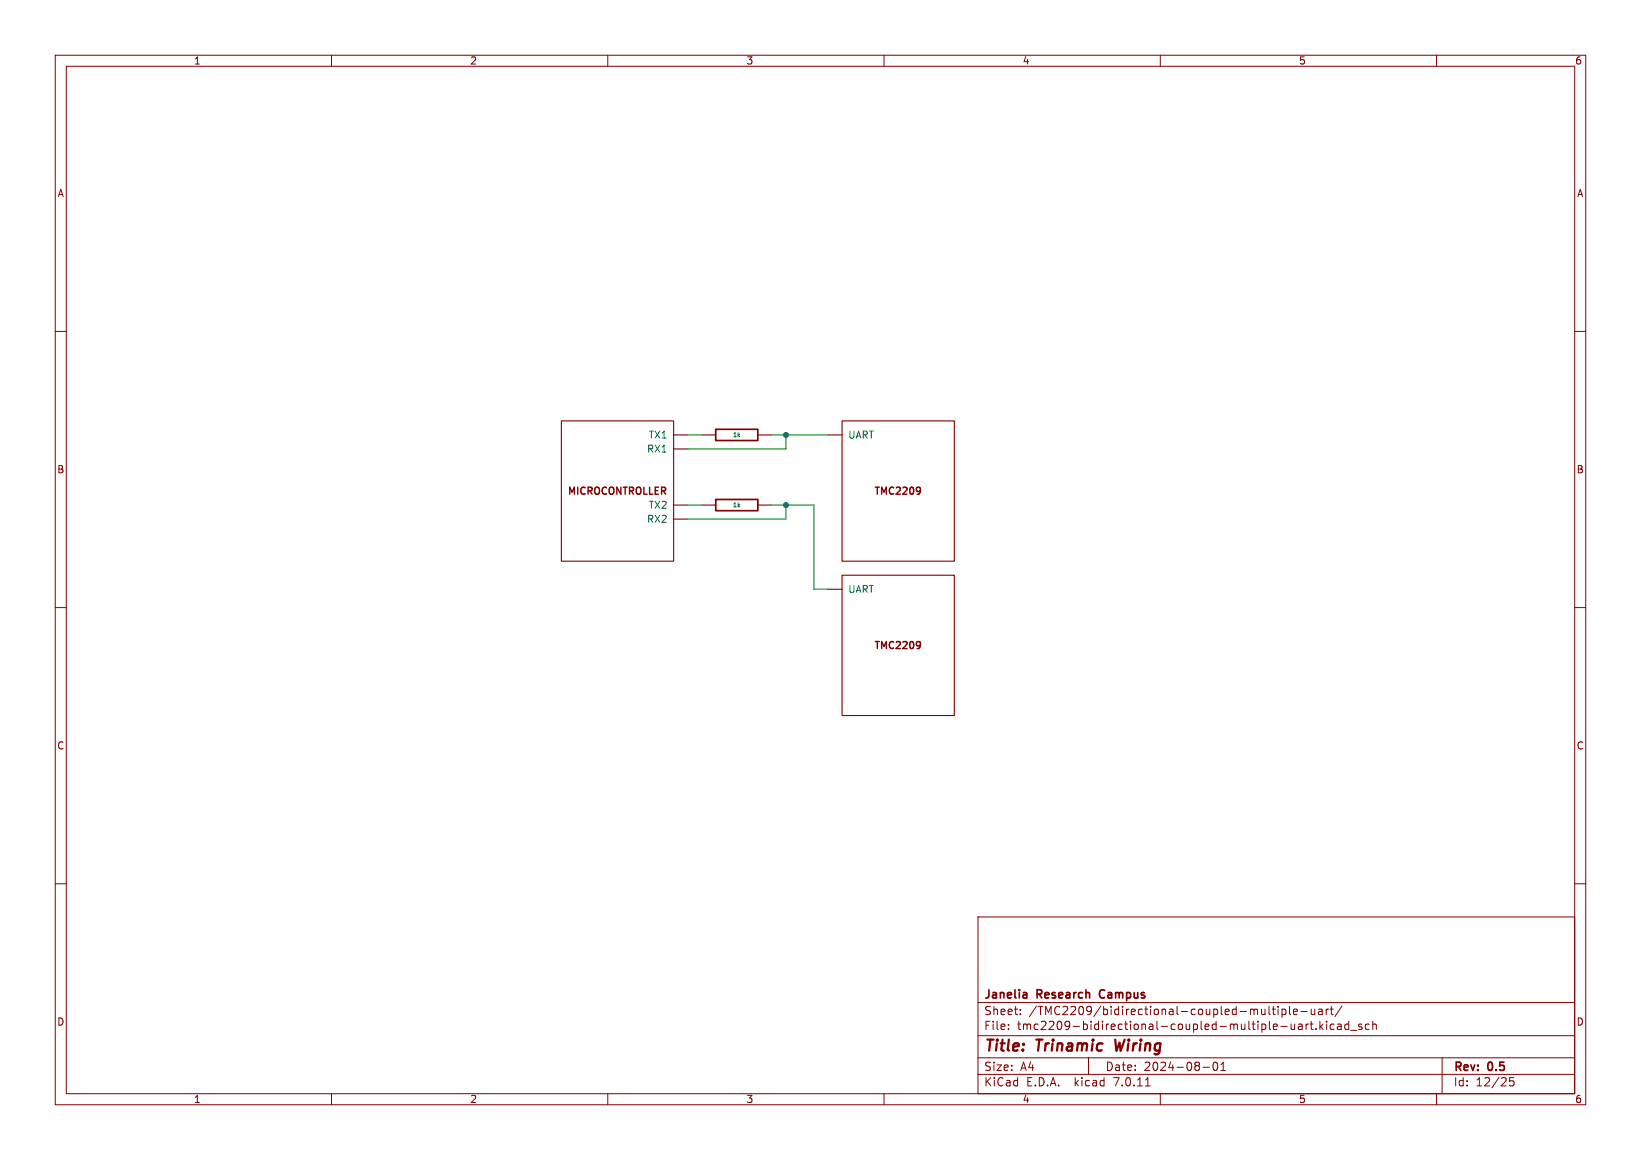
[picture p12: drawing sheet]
<svg xmlns="http://www.w3.org/2000/svg" width="297mm" height="210mm" viewBox="0 0 297 210" stroke-linecap="round" stroke-linejoin="round" font-family="sans-serif">
<g fill="none" stroke="#840000" stroke-width=".18">
<path d="M10 10h277v190h-277zM12 12h273v186h-273zM60 10v2M110 10v2M160 10v2M210 10v2M260 10v2M10 60h2M285 60h2M10 110h2M285 110h2M10 160h2"/>
<path d="M285 160h2M177 166h108v32h-108zM60 198v2M110 198v2M160 198v2M177 194.5h108M177 191.5h108M177 187.5h108M177 181.5h108M182.5 186.3v.1M182.5 185.5v.1M184.7 183.6v.1"/>
<path d="M184.7 182.8v.1M197 191.5v3M207.3 196.6h.9M210 198v2M217.7 193.2h1.2M219.7 192.4l.2-.1a.8 .8 0 0 1 .5 .7 .8 .8 0 0 1-.5 .8l-.2-.1-.2-.5zM221 193.8h.8M221 192.7l.4-.4v1.5M229.7 182.2v1.3l.2 .2M230.2 182.7h.6M230.5 182.2v1.3l.3 .2M231.3 182.2v.1"/>
<path d="M231.3 182.7v1M232 182.8l.5-.1 .2 .3v.4l-.1 .2h-.6M232 182.7v1.5M233.4 182.2v1.3l.2 .2M234.1 183.2l.7-.1-.1-.3-.4-.1-.2 .2 .1 .7h.5M235 185.5h.6l.1 .9M235.5 183.1h1.1M235.7 185.8h-.5a.29 .29 0 0 0-.2 .3 .29 .29 0 0 0 .2 .3l.5-.1M236.4 185.4v1M236.8 185.4l-.3 .1-.1 .2M237.1 185.4h.6M237.3 184.9v1.3l.4 .2"/>
<path d="M237.3 182.7l.1 .9 .3 .1 .3-.1M238 182.7v1M238.2 186.3v.1M238.7 182.8h.5l.1 .9M238.9 184.9v1.5M239 185.8l.5 .6M239.3 183.1h-.5a.29 .29 0 0 0-.2 .3 .29 .29 0 0 0 .2 .3l.5-.1M239.5 185.4l-.6 .6M240 182.7v1M240.1 184.9v.1M240.1 185.4v1M240.5 182.7l-.3 .1-.2 .2"/>
<path d="M240.7 182.7h.6M241 182.2v1.3l.3 .2M241.5 185.5l-.5-.1-.3 .3v.4l.2 .2h.6M242.1 185.5h.6v.9M242.7 185.8h-.5a.29 .29 0 0 0-.2 .3 .29 .29 0 0 0 .2 .3l.5-.1M242.9 182.1l-1.3 2M244.1 185.5l-.4-.1-.3 .3v.4l.1 .2h.6M244.1 184.9v1.5M244.5 186.5h1.1M246.5 185.5l-.4-.1-.2 .2 .1 .2 .5 .2v.3h-.6M247.8 185.5l-.4-.1-.3 .3v.4l.1 .2h.6M248.5 185.5l.2-.1 .3 .1 .1 .9"/>
<path d="M248.5 184.9v1.5M260 198v2M261 191.5v6.5M274 195.1h-.8v.7l.2-.1h.5l.1 .3v.5l-.3 .1-.5-.1"/>
</g>
<path d="M201.8 188.2l.3 2 .5-1.4" fill="none" stroke="#840000" stroke-width=".4"/>
<path d="M129.5 77.7h7.7v2.1h-7.7zM129.5 90.4h7.7v2.1h-7.7zM185.6 179.7l.2 .2v.8M199.1 179.4l-.1 .4 .1 .7M185.8 180.6l-.1 .1M185.8 180l-.1 .1" fill="none" stroke="#840000" stroke-width=".3"/>
<g fill="none" stroke="#840000" stroke-width=".2">
<path d="M101.6 76.2h20.3v25.4h-20.3zM121.9 78.7h2.6M127 78.7h2.5M137.2 78.7h2.5M149.9 78.7h2.5M152.4 76.2h20.3v25.4h-20.3zM121.9 91.4h2.6M121.9 81.3h2.6M121.9 94h2.6M127 91.4h2.5M137.2 91.4h2.5M149.9 106.7h2.5"/>
<path d="M152.4 104.1h20.3v25.4h-20.3z"/>
</g>
<path d="M166.3 88.2l.3 .2a.94 .94 0 0 1-.3 1M166.6 88.7l-.3 .3M166.3 116.1l.3 .3a.94 .94 0 0 1-.3 1M166.6 116.7l-.3 .2" fill="none" stroke="#840000" stroke-width=".25"/>
<path d="M124.5 78.7h2.5M139.7 78.7h10.2M142.2 78.7v2.6h-17.7M124.5 91.4h2.5M139.7 91.4h7.6v15.3h2.6M142.2 91.4v2.6h-17.7" fill="none" stroke="#009600" stroke-width=".2"/>
<g fill="#009600" stroke="#009600" stroke-width=".18">
<circle cx="142.2" cy="91.4" r=".46"/>
<circle cx="142.2" cy="78.7" r=".46"/>
</g>
<g font-size="2.8" fill="#840000">
<text x="178" y="190.9">Title:</text>
<text x="187.7" y="190.9">Trinamic</text>
<text x="202.6" y="190.9">Wiring</text>
</g>
<g font-size="2.1" fill="#840000">
<text x="178" y="184">Sheet:</text>
<text x="178" y="181.2">Janelia</text>
<text x="186.2" y="184">/TMC2209/bidirectional-coupled-multiple-uart/</text>
<text x="187.7" y="181.2">Research</text>
<text x="199.7" y="181.2">Campus</text>
<text x="178" y="186.7">File:</text>
<text x="184.1" y="186.7">tmc2209-bidirectional-coupled-multiple-uart.kicad_sch</text>
<text x="178" y="196.9">KiCad</text>
<text x="178" y="194.1">Size:</text>
<text x="184.7" y="194.1">A4</text>
<text x="185.7" y="196.9">E.D.A.</text>
<text x="194.6" y="196.9">kicad</text>
<text x="200" y="194.1">Date:</text>
<text x="201.8" y="196.9">7.0.11</text>
<text x="207" y="194.1">2024-08-01</text>
<text x="263" y="194.3">Rev:</text>
<text x="263" y="196.9">Id:</text>
<text x="267.1" y="196.9">12/25</text>
<text x="269.4" y="194.3">0.5</text>
</g>
<g font-size="1.8" fill="#840000">
<text x="35" y="11.9">1</text>
<text x="85" y="11.9">2</text>
<text x="135" y="11.9">3</text>
<text x="185" y="11.9">4</text>
<text x="235" y="11.9">5</text>
<text x="285" y="11.9">6</text>
<text x="10.3" y="35.9">A</text>
<text x="285.3" y="35.9">A</text>
<text x="10.3" y="85.9">B</text>
<text x="102.6" y="89.9">MICROCONTROLLER</text>
<text x="158" y="89.9">TMC2209</text>
<text x="285.3" y="85.9">B</text>
<text x="158" y="117.9">TMC2209</text>
<text x="10.3" y="135.9">C</text>
<text x="285.3" y="135.9">C</text>
<text x="10.3" y="185.9">D</text>
<text x="285.3" y="185.9">D</text>
<text x="35" y="199.9">1</text>
<text x="85" y="199.9">2</text>
<text x="135" y="199.9">3</text>
<text x="185" y="199.9">4</text>
<text x="235" y="199.9">5</text>
<text x="285" y="199.9">6</text>
</g>
<g font-size="1.8" fill="#006464">
<text x="117" y="82.1">RX1</text>
<text x="117.3" y="79.6">TX1</text>
<text x="153.4" y="79.6">UART</text>
<text x="117" y="94.8">RX2</text>
<text x="117.3" y="92.3">TX2</text>
<text x="153.4" y="107.5">UART</text>
</g>
<g font-size="1.1" fill="#006464">
<text x="132.5" y="79.4">1k</text>
<text x="132.5" y="92.1">1k</text>
</g>
</svg>
